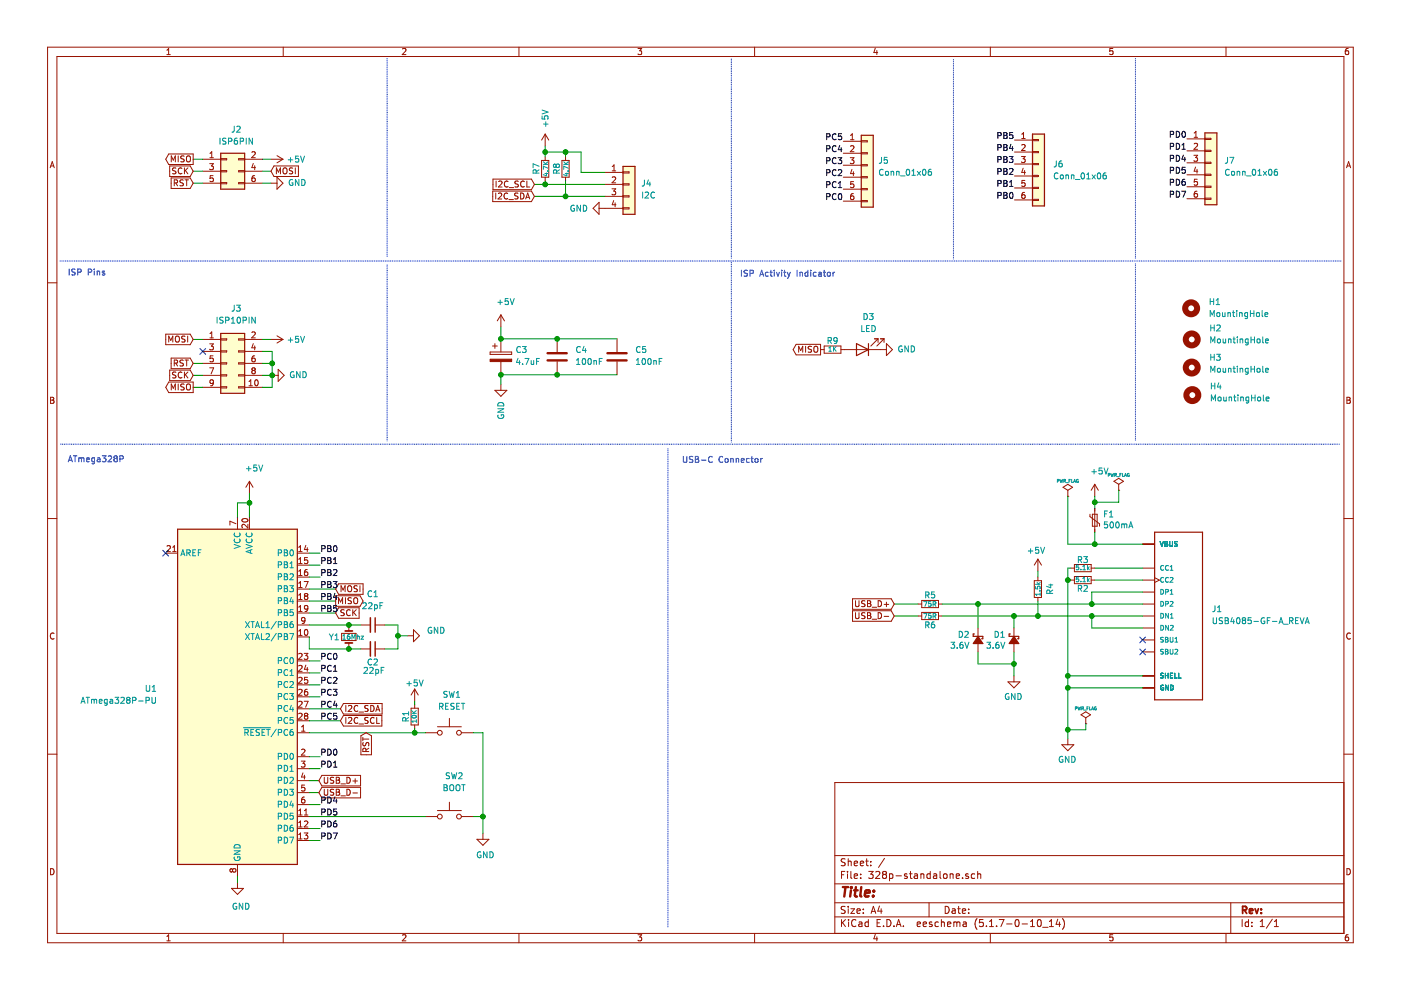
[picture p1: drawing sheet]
EESchema Schematic File Version 4
EELAYER 30 0
EELAYER END
$Descr A4 11693 8268
encoding utf-8
Sheet 1 1
Title ""
Date ""
Rev ""
Comp ""
Comment1 ""
Comment2 ""
Comment3 ""
Comment4 ""
$EndDescr
$Comp
L MCU_Microchip_ATmega:ATmega328P-PU U1
U 1 1
P 1980 5820
F 0 "U1" H 1310 5890 50  0000 R CNN
F 1 "ATmega328P-PU" H 1310 5790 50  0000 R CNN
F 2 "keycapsss:DIP_Socket-28_ZIF-228-3341_7.62mm-row-spacing" H 1980 5820 50  0001 C CIN
F 3 "http://ww1.microchip.com/downloads/en/DeviceDoc/ATmega328_P%20AVR%20MCU%20with%20picoPower%20Technology%20Data%20Sheet%2040001984A.pdf" H 1980 5820 50  0001 C CNN
	1    1980 5820
	1    0    0    -1  
$EndComp
$Comp
L Device:R_Small R1
U 1 1
P 3460 5985
F 0 "R1" V 3530 5985 50  0000 C CNN
F 1 "10K" V 3460 5985 39  0000 C CNN
F 2 "Resistor_THT:R_Axial_DIN0204_L3.6mm_D1.6mm_P5.08mm_Horizontal" H 3460 5985 50  0001 C CNN
F 3 "~" H 3460 5985 50  0001 C CNN
	1    3460 5985
	-1   0    0    1   
$EndComp
$Comp
L Device:C_Small C1
U 1 1
P 3110 5220
F 0 "C1" V 2850 5220 50  0000 C CNN
F 1 "22pF" V 2950 5220 50  0000 C CNN
F 2 "Capacitor_THT:C_Disc_D3.0mm_W1.6mm_P2.50mm" H 3110 5220 50  0001 C CNN
F 3 "~" H 3110 5220 50  0001 C CNN
	1    3110 5220
	0    1    1    0   
$EndComp
$Comp
L Device:C_Small C2
U 1 1
P 3110 5420
F 0 "C2" V 3220 5420 50  0000 C CNN
F 1 "22pF" V 3290 5430 50  0000 C CNN
F 2 "Capacitor_THT:C_Disc_D3.0mm_W1.6mm_P2.50mm" H 3110 5420 50  0001 C CNN
F 3 "~" H 3110 5420 50  0001 C CNN
	1    3110 5420
	0    1    1    0   
$EndComp
Wire Wire Line
	2580 5220 2910 5220
Wire Wire Line
	2580 5320 2580 5420
Wire Wire Line
	2910 5420 2580 5420
Wire Wire Line
	2910 5220 3010 5220
Connection ~ 2910 5220
Wire Wire Line
	2910 5420 3010 5420
Connection ~ 2910 5420
$Comp
L power:GND #PWR0101
U 1 1
P 3400 5310
F 0 "#PWR0101" H 3400 5060 50  0001 C CNN
F 1 "GND" V 3440 5150 50  0000 R CNN
F 2 "" H 3400 5310 50  0001 C CNN
F 3 "" H 3400 5310 50  0001 C CNN
	1    3400 5310
	0    -1   -1   0   
$EndComp
Wire Wire Line
	3210 5220 3320 5220
Wire Wire Line
	3320 5220 3320 5310
Wire Wire Line
	3320 5420 3210 5420
Wire Wire Line
	3400 5310 3320 5310
Connection ~ 3320 5310
Wire Wire Line
	3320 5310 3320 5420
Wire Wire Line
	1980 4320 1980 4200
Wire Wire Line
	1980 4200 2080 4200
Wire Wire Line
	2080 4200 2080 4320
Wire Wire Line
	2080 4200 2080 4120
Connection ~ 2080 4200
$Comp
L power:+5V #PWR0102
U 1 1
P 2080 4120
F 0 "#PWR0102" H 2080 3970 50  0001 C CNN
F 1 "+5V" H 2120 4330 50  0000 C CNN
F 2 "" H 2080 4120 50  0001 C CNN
F 3 "" H 2080 4120 50  0001 C CNN
	1    2080 4120
	1    0    0    -1  
$EndComp
$Comp
L power:GND #PWR0103
U 1 1
P 1980 7370
F 0 "#PWR0103" H 1980 7120 50  0001 C CNN
F 1 "GND" H 2010 7170 50  0000 C CNN
F 2 "" H 1980 7370 50  0001 C CNN
F 3 "" H 1980 7370 50  0001 C CNN
	1    1980 7370
	1    0    0    -1  
$EndComp
Wire Wire Line
	1980 7320 1980 7370
NoConn ~ 1380 4620
$Comp
L Switch:SW_Push SW1
U 1 1
P 3750 6120
F 0 "SW1" H 3770 6440 50  0000 C CNN
F 1 "RESET" H 3770 6340 50  0000 C CNN
F 2 "keycapsss:TACT_SWITCH_TVBP06" H 3750 6320 50  0001 C CNN
F 3 "~" H 3750 6320 50  0001 C CNN
	1    3750 6120
	1    0    0    -1  
$EndComp
Wire Wire Line
	3950 6120 4030 6120
Wire Wire Line
	4030 6120 4030 6820
Wire Wire Line
	3950 6820 4030 6820
Connection ~ 4030 6820
Wire Wire Line
	4030 6820 4030 6960
$Comp
L power:GND #PWR0104
U 1 1
P 4030 6960
F 0 "#PWR0104" H 4030 6710 50  0001 C CNN
F 1 "GND" H 4050 6780 50  0000 C CNN
F 2 "" H 4030 6960 50  0001 C CNN
F 3 "" H 4030 6960 50  0001 C CNN
	1    4030 6960
	1    0    0    -1  
$EndComp
$Comp
L power:+5V #PWR0105
U 1 1
P 3460 5855
F 0 "#PWR0105" H 3460 5705 50  0001 C CNN
F 1 "+5V" H 3460 6005 50  0000 C CNN
F 2 "" H 3460 5855 50  0001 C CNN
F 3 "" H 3460 5855 50  0001 C CNN
	1    3460 5855
	1    0    0    -1  
$EndComp
$Comp
L Switch:SW_Push SW2
U 1 1
P 3750 6820
F 0 "SW2" H 3790 7160 50  0000 C CNN
F 1 "BOOT" H 3790 7060 50  0000 C CNN
F 2 "keycapsss:TACT_SWITCH_TVBP06" H 3750 7020 50  0001 C CNN
F 3 "~" H 3750 7020 50  0001 C CNN
	1    3750 6820
	1    0    0    -1  
$EndComp
$Comp
L power:+5V #PWR0106
U 1 1
P 2260 1330
F 0 "#PWR0106" H 2260 1180 50  0001 C CNN
F 1 "+5V" V 2260 1460 50  0000 L CNN
F 2 "" H 2260 1330 50  0001 C CNN
F 3 "" H 2260 1330 50  0001 C CNN
	1    2260 1330
	0    1    1    0   
$EndComp
Text GLabel 1610 1330 0    50   Output ~ 0
MISO
Text GLabel 1610 1430 0    50   Input ~ 0
SCK
Text GLabel 2260 1430 2    50   Input ~ 0
MOSI
$Comp
L power:GND #PWR0107
U 1 1
P 2260 1530
F 0 "#PWR0107" H 2260 1280 50  0001 C CNN
F 1 "GND" V 2260 1390 50  0000 R CNN
F 2 "" H 2260 1530 50  0001 C CNN
F 3 "" H 2260 1530 50  0001 C CNN
	1    2260 1530
	0    -1   -1   0   
$EndComp
Wire Wire Line
	1610 1330 1690 1330
Wire Wire Line
	1610 1430 1690 1430
Wire Wire Line
	1610 1530 1690 1530
Wire Wire Line
	2190 1330 2260 1330
Wire Wire Line
	2260 1430 2190 1430
Wire Wire Line
	2190 1530 2260 1530
Text GLabel 1610 1530 0    50   Input ~ 0
RST
Text GLabel 1610 2835 0    50   Input ~ 0
MOSI
$Comp
L power:+5V #PWR0108
U 1 1
P 2260 2835
F 0 "#PWR0108" H 2260 2685 50  0001 C CNN
F 1 "+5V" V 2260 2965 50  0000 L CNN
F 2 "" H 2260 2835 50  0001 C CNN
F 3 "" H 2260 2835 50  0001 C CNN
	1    2260 2835
	0    1    1    0   
$EndComp
Text GLabel 1610 3035 0    50   Input ~ 0
RST
Text GLabel 1610 3135 0    50   Input ~ 0
SCK
Text GLabel 1610 3235 0    50   Output ~ 0
MISO
NoConn ~ 1690 2935
$Comp
L power:GND #PWR0109
U 1 1
P 2270 3135
F 0 "#PWR0109" H 2270 2885 50  0001 C CNN
F 1 "GND" V 2270 2995 50  0000 R CNN
F 2 "" H 2270 3135 50  0001 C CNN
F 3 "" H 2270 3135 50  0001 C CNN
	1    2270 3135
	0    -1   -1   0   
$EndComp
Wire Wire Line
	2190 2835 2260 2835
Wire Wire Line
	2190 2935 2270 2935
Wire Wire Line
	2270 2935 2270 3035
Wire Wire Line
	2270 3235 2190 3235
Connection ~ 2270 3135
Wire Wire Line
	2270 3135 2270 3235
Wire Wire Line
	2190 3135 2270 3135
Wire Wire Line
	2190 3035 2270 3035
Connection ~ 2270 3035
Wire Wire Line
	2270 3035 2270 3135
Wire Wire Line
	1610 2835 1690 2835
Wire Wire Line
	1610 3035 1690 3035
Wire Wire Line
	1610 3135 1690 3135
Wire Wire Line
	1690 3235 1610 3235
Text GLabel 2800 5120 2    50   Input ~ 0
SCK
Text GLabel 2800 4920 2    50   Input ~ 0
MOSI
Text GLabel 2800 5020 2    50   Output ~ 0
MISO
Text GLabel 2660 6520 2    50   Input ~ 0
USB_D+
Text GLabel 2660 6620 2    50   Input ~ 0
USB_D-
Wire Wire Line
	2580 6520 2660 6520
Wire Wire Line
	2580 6620 2660 6620
$Comp
L power:+5V #PWR0110
U 1 1
P 4180 2730
F 0 "#PWR0110" H 4180 2580 50  0001 C CNN
F 1 "+5V" H 4220 2940 50  0000 C CNN
F 2 "" H 4180 2730 50  0001 C CNN
F 3 "" H 4180 2730 50  0001 C CNN
	1    4180 2730
	1    0    0    -1  
$EndComp
$Comp
L power:GND #PWR0111
U 1 1
P 4180 3210
F 0 "#PWR0111" H 4180 2960 50  0001 C CNN
F 1 "GND" V 4180 3070 50  0000 R CNN
F 2 "" H 4180 3210 50  0001 C CNN
F 3 "" H 4180 3210 50  0001 C CNN
	1    4180 3210
	1    0    0    -1  
$EndComp
$Comp
L Device:CP C3
U 1 1
P 4180 2980
F 0 "C3" H 4300 3040 50  0000 L CNN
F 1 "4.7uF" H 4300 2940 50  0000 L CNN
F 2 "Capacitor_THT:CP_Radial_D4.0mm_P1.50mm" H 4218 2830 50  0001 C CNN
F 3 "~" H 4180 2980 50  0001 C CNN
	1    4180 2980
	1    0    0    -1  
$EndComp
$Comp
L Device:C C4
U 1 1
P 4650 2980
F 0 "C4" H 4800 3040 50  0000 L CNN
F 1 "100nF" H 4800 2940 50  0000 L CNN
F 2 "Capacitor_THT:C_Disc_D4.3mm_W1.9mm_P5.00mm" H 4688 2830 50  0001 C CNN
F 3 "~" H 4650 2980 50  0001 C CNN
	1    4650 2980
	1    0    0    -1  
$EndComp
$Comp
L Device:C C5
U 1 1
P 5150 2980
F 0 "C5" H 5300 3040 50  0000 L CNN
F 1 "100nF" H 5300 2940 50  0000 L CNN
F 2 "Capacitor_THT:C_Disc_D4.3mm_W1.9mm_P5.00mm" H 5188 2830 50  0001 C CNN
F 3 "~" H 5150 2980 50  0001 C CNN
	1    5150 2980
	1    0    0    -1  
$EndComp
Wire Wire Line
	4180 2830 4650 2830
Connection ~ 4650 2830
Wire Wire Line
	4650 2830 5150 2830
Wire Wire Line
	5150 3130 4650 3130
Connection ~ 4650 3130
Wire Wire Line
	4650 3130 4180 3130
Wire Wire Line
	4180 3210 4180 3130
Connection ~ 4180 3130
Wire Wire Line
	4180 2830 4180 2730
Connection ~ 4180 2830
$Comp
L Connector_Generic:Conn_02x03_Odd_Even J2
U 1 1
P 1890 1430
F 0 "J2" H 1970 1780 50  0000 C CNN
F 1 "ISP6PIN" H 1970 1680 50  0000 C CNN
F 2 "Connector_IDC:IDC-Header_2x03_P2.54mm_Vertical" H 1890 1430 50  0001 C CNN
F 3 "~" H 1890 1430 50  0001 C CNN
	1    1890 1430
	1    0    0    -1  
$EndComp
$Comp
L Connector_Generic:Conn_02x05_Odd_Even J3
U 1 1
P 1890 3035
F 0 "J3" H 1970 3495 50  0000 C CNN
F 1 "ISP10PIN" H 1970 3395 50  0000 C CNN
F 2 "Connector_IDC:IDC-Header_2x05_P2.54mm_Vertical" H 1890 3035 50  0001 C CNN
F 3 "~" H 1890 3035 50  0001 C CNN
	1    1890 3035
	1    0    0    -1  
$EndComp
Text GLabel 2840 5920 2    50   Input ~ 0
I2C_SDA
Text GLabel 2840 6020 2    50   Input ~ 0
I2C_SCL
$Comp
L Connector_Generic:Conn_01x04 J4
U 1 1
P 5250 1540
F 0 "J4" H 5350 1550 50  0000 L CNN
F 1 "I2C" H 5350 1450 50  0000 L CNN
F 2 "Connector_PinSocket_2.54mm:PinSocket_1x04_P2.54mm_Vertical" H 5250 1540 50  0001 C CNN
F 3 "~" H 5250 1540 50  0001 C CNN
	1    5250 1540
	1    0    0    -1  
$EndComp
$Comp
L power:+5V #PWR0117
U 1 1
P 4550 1220
F 0 "#PWR0117" H 4550 1070 50  0001 C CNN
F 1 "+5V" V 4550 1370 50  0000 L CNN
F 2 "" H 4550 1220 50  0001 C CNN
F 3 "" H 4550 1220 50  0001 C CNN
	1    4550 1220
	1    0    0    -1  
$EndComp
$Comp
L power:GND #PWR0118
U 1 1
P 5050 1740
F 0 "#PWR0118" H 5050 1490 50  0001 C CNN
F 1 "GND" V 5050 1600 50  0000 R CNN
F 2 "" H 5050 1740 50  0001 C CNN
F 3 "" H 5050 1740 50  0001 C CNN
	1    5050 1740
	0    1    1    0   
$EndComp
Wire Wire Line
	5050 1540 4550 1540
Wire Wire Line
	5050 1640 4720 1640
$Comp
L Device:R_Small R7
U 1 1
P 4550 1410
F 0 "R7" V 4620 1410 50  0000 C CNN
F 1 "4.7K" V 4540 1410 39  0000 C CNN
F 2 "Resistor_THT:R_Axial_DIN0204_L3.6mm_D1.6mm_P5.08mm_Horizontal" H 4550 1410 50  0001 C CNN
F 3 "~" H 4550 1410 50  0001 C CNN
	1    4550 1410
	-1   0    0    1   
$EndComp
Wire Wire Line
	4550 1510 4550 1540
Connection ~ 4550 1540
Wire Wire Line
	4550 1540 4460 1540
Wire Wire Line
	4550 1220 4550 1270
$Comp
L Device:R_Small R8
U 1 1
P 4720 1410
F 0 "R8" V 4790 1410 50  0000 C CNN
F 1 "4.7K" V 4710 1410 39  0000 C CNN
F 2 "Resistor_THT:R_Axial_DIN0204_L3.6mm_D1.6mm_P5.08mm_Horizontal" H 4720 1410 50  0001 C CNN
F 3 "~" H 4720 1410 50  0001 C CNN
	1    4720 1410
	-1   0    0    1   
$EndComp
Wire Wire Line
	4720 1510 4720 1640
Connection ~ 4720 1640
Wire Wire Line
	4720 1640 4460 1640
Wire Wire Line
	5050 1440 4850 1440
Wire Wire Line
	4850 1440 4850 1270
Wire Wire Line
	4850 1270 4720 1270
Connection ~ 4550 1270
Wire Wire Line
	4550 1270 4550 1310
Wire Wire Line
	4720 1310 4720 1270
Connection ~ 4720 1270
Wire Wire Line
	4720 1270 4550 1270
Text GLabel 4460 1640 0    50   Input ~ 0
I2C_SDA
Text GLabel 4460 1540 0    50   Input ~ 0
I2C_SCL
Text Label 2670 4620 0    50   ~ 0
PB0
Text Label 2670 4720 0    50   ~ 0
PB1
Text Label 2670 4820 0    50   ~ 0
PB2
Wire Wire Line
	2580 4620 2670 4620
Wire Wire Line
	2580 4720 2670 4720
Wire Wire Line
	2580 4820 2670 4820
Wire Wire Line
	2580 4920 2800 4920
Wire Wire Line
	2580 5020 2800 5020
Wire Wire Line
	2580 5120 2800 5120
Text Label 2670 4920 0    50   ~ 0
PB3
Text Label 2670 5020 0    50   ~ 0
PB4
Text Label 2670 5120 0    50   ~ 0
PB5
Text Label 2670 5520 0    50   ~ 0
PC0
Text Label 2670 5620 0    50   ~ 0
PC1
Text Label 2670 5720 0    50   ~ 0
PC2
Text Label 2670 5820 0    50   ~ 0
PC3
Wire Wire Line
	2580 5920 2840 5920
Wire Wire Line
	2580 6020 2840 6020
Text Label 2670 6020 0    50   ~ 0
PC5
Wire Wire Line
	2580 5520 2670 5520
Wire Wire Line
	2580 5620 2670 5620
Wire Wire Line
	2580 5720 2670 5720
Wire Wire Line
	2580 5820 2670 5820
Text Label 2670 5920 0    50   ~ 0
PC4
$Comp
L Device:Crystal_Small Y1
U 1 1
P 2910 5320
F 0 "Y1" V 2910 5150 50  0000 L CNN
F 1 "16Mhz" V 2910 5260 39  0000 L CNN
F 2 "Crystal:Crystal_HC49-4H_Vertical" H 2910 5320 50  0001 C CNN
F 3 "~" H 2910 5320 50  0001 C CNN
	1    2910 5320
	0    1    1    0   
$EndComp
Text Label 2670 6320 0    50   ~ 0
PD0
Text Label 2670 6420 0    50   ~ 0
PD1
Wire Wire Line
	2580 6320 2670 6320
Wire Wire Line
	2670 6420 2580 6420
Text Label 2670 6720 0    50   ~ 0
PD4
Text Label 2670 6820 0    50   ~ 0
PD5
Text Label 2670 6920 0    50   ~ 0
PD6
Text Label 2670 7020 0    50   ~ 0
PD7
Wire Wire Line
	2580 6720 2670 6720
Wire Wire Line
	2580 6920 2670 6920
Wire Wire Line
	2670 7020 2580 7020
Wire Wire Line
	2580 6820 3550 6820
$Comp
L Connector_Generic:Conn_01x06 J5
U 1 1
P 7240 1380
F 0 "J5" H 7330 1420 50  0000 L CNN
F 1 "Conn_01x06" H 7330 1320 50  0000 L CNN
F 2 "Connector_PinSocket_2.54mm:PinSocket_1x06_P2.54mm_Vertical" H 7240 1380 50  0001 C CNN
F 3 "~" H 7240 1380 50  0001 C CNN
	1    7240 1380
	1    0    0    -1  
$EndComp
Text Label 7040 1680 2    50   ~ 0
PC0
Text Label 7040 1580 2    50   ~ 0
PC1
Text Label 7040 1480 2    50   ~ 0
PC2
Text Label 7040 1380 2    50   ~ 0
PC3
Text Label 7040 1180 2    50   ~ 0
PC5
Text Label 7040 1280 2    50   ~ 0
PC4
Text Label 8470 1170 2    50   ~ 0
PB5
Text Label 8470 1270 2    50   ~ 0
PB4
Text Label 8470 1370 2    50   ~ 0
PB3
Text Label 8470 1470 2    50   ~ 0
PB2
Text Label 8470 1570 2    50   ~ 0
PB1
Text Label 8470 1670 2    50   ~ 0
PB0
Text Label 9910 1660 2    50   ~ 0
PD7
Text Label 9910 1560 2    50   ~ 0
PD6
Text Label 9910 1460 2    50   ~ 0
PD5
Text Label 9910 1360 2    50   ~ 0
PD4
Text Label 9910 1260 2    50   ~ 0
PD1
Text Label 9910 1160 2    50   ~ 0
PD0
$Comp
L Connector_Generic:Conn_01x06 J7
U 1 1
P 10110 1360
F 0 "J7" H 10220 1380 50  0000 L CNN
F 1 "Conn_01x06" H 10220 1280 50  0000 L CNN
F 2 "Connector_PinSocket_2.54mm:PinSocket_1x06_P2.54mm_Vertical" H 10110 1360 50  0001 C CNN
F 3 "~" H 10110 1360 50  0001 C CNN
	1    10110 1360
	1    0    0    -1  
$EndComp
$Comp
L Connector_Generic:Conn_01x06 J6
U 1 1
P 8670 1370
F 0 "J6" H 8790 1370 50  0000 L CNN
F 1 "Conn_01x06" H 8790 1270 50  0000 L CNN
F 2 "Connector_PinSocket_2.54mm:PinSocket_1x06_P2.54mm_Vertical" H 8670 1370 50  0001 C CNN
F 3 "~" H 8670 1370 50  0001 C CNN
	1    8670 1370
	1    0    0    -1  
$EndComp
NoConn ~ 9540 5345
NoConn ~ 9540 5445
Wire Wire Line
	8940 4845 8915 4845
$Comp
L Device:R_Small R3
U 1 1
P 9040 4745
F 0 "R3" V 9105 4745 50  0000 C CNN
F 1 "5.1k" V 9040 4745 39  0000 C CNN
F 2 "Resistor_THT:R_Axial_DIN0204_L3.6mm_D1.6mm_P5.08mm_Horizontal" H 9040 4745 50  0001 C CNN
F 3 "~" H 9040 4745 50  0001 C CNN
	1    9040 4745
	0    1    -1   0   
$EndComp
Wire Wire Line
	8915 4545 9140 4545
Wire Wire Line
	8915 4145 8915 4545
$Comp
L power:PWR_FLAG #FLG0101
U 1 1
P 8915 4145
F 0 "#FLG0101" H 8915 4195 25  0001 C CNN
F 1 "PWR_FLAG" H 8915 4274 25  0000 C CNN
F 2 "" H 8915 4145 50  0000 C CNN
F 3 "" H 8915 4145 50  0000 C CNN
	1    8915 4145
	1    0    0    -1  
$EndComp
Wire Wire Line
	9140 4195 9140 4145
Wire Wire Line
	9340 4195 9340 4095
Wire Wire Line
	9140 4195 9340 4195
$Comp
L power:PWR_FLAG #FLG0102
U 1 1
P 9340 4095
F 0 "#FLG0102" H 9340 4145 25  0001 C CNN
F 1 "PWR_FLAG" H 9340 4224 25  0000 C CNN
F 2 "" H 9340 4095 50  0000 C CNN
F 3 "" H 9340 4095 50  0000 C CNN
	1    9340 4095
	1    0    0    -1  
$EndComp
Connection ~ 9140 4195
Wire Wire Line
	9140 4245 9140 4195
Wire Wire Line
	9140 4445 9140 4545
$Comp
L Device:Polyfuse_Small F1
U 1 1
P 9140 4345
F 0 "F1" H 9072 4299 50  0000 R CNN
F 1 "500mA" H 9072 4390 50  0000 R CNN
F 2 "Resistor_THT:R_Axial_DIN0204_L3.6mm_D1.6mm_P5.08mm_Horizontal" H 9190 4145 50  0001 L CNN
F 3 "~" H 9140 4345 50  0001 C CNN
	1    9140 4345
	-1   0    0    1   
$EndComp
Wire Wire Line
	9540 4545 9140 4545
Connection ~ 9140 4545
$Comp
L power:GND #PWR0112
U 1 1
P 8915 6170
F 0 "#PWR0112" H 8915 5920 50  0001 C CNN
F 1 "GND" H 8920 5997 50  0000 C CNN
F 2 "" H 8915 6170 50  0001 C CNN
F 3 "" H 8915 6170 50  0001 C CNN
	1    8915 6170
	-1   0    0    -1  
$EndComp
Wire Wire Line
	8915 5645 8915 5745
Connection ~ 8915 5645
Wire Wire Line
	8915 4845 8915 5645
Wire Wire Line
	8915 5645 9540 5645
Wire Wire Line
	8915 5745 9540 5745
$Comp
L power:PWR_FLAG #FLG0103
U 1 1
P 9065 6045
F 0 "#FLG0103" H 9065 6095 25  0001 C CNN
F 1 "PWR_FLAG" H 9065 6174 25  0000 C CNN
F 2 "" H 9065 6045 50  0000 C CNN
F 3 "" H 9065 6045 50  0000 C CNN
	1    9065 6045
	-1   0    0    -1  
$EndComp
Connection ~ 8915 5745
Wire Wire Line
	8915 5745 8915 6095
Wire Wire Line
	9065 6045 9065 6095
Wire Wire Line
	9065 6095 8915 6095
Connection ~ 8915 6095
Wire Wire Line
	8915 6095 8915 6170
Wire Wire Line
	8165 5045 7865 5045
Connection ~ 8165 5045
Wire Wire Line
	8165 5245 8165 5045
Wire Wire Line
	9115 5145 8665 5145
Wire Wire Line
	8465 5145 7865 5145
Connection ~ 8465 5145
Wire Wire Line
	8465 5245 8465 5145
Wire Wire Line
	8665 5020 8665 5145
Wire Wire Line
	9115 5145 9115 5245
Wire Wire Line
	9115 4945 9115 5045
$Comp
L Device:R_Small R6
U 1 1
P 7765 5145
F 0 "R6" V 7840 5145 50  0000 C CNN
F 1 "75R" V 7765 5145 39  0000 C CNN
F 2 "Resistor_THT:R_Axial_DIN0204_L3.6mm_D1.6mm_P5.08mm_Horizontal" H 7765 5145 50  0001 C CNN
F 3 "~" H 7765 5145 50  0001 C CNN
	1    7765 5145
	0    -1   1    0   
$EndComp
$Comp
L Device:R_Small R5
U 1 1
P 7765 5045
F 0 "R5" V 7690 5045 50  0000 C CNN
F 1 "75R" V 7765 5045 39  0000 C CNN
F 2 "Resistor_THT:R_Axial_DIN0204_L3.6mm_D1.6mm_P5.08mm_Horizontal" H 7765 5045 50  0001 C CNN
F 3 "~" H 7765 5045 50  0001 C CNN
	1    7765 5045
	0    -1   1    0   
$EndComp
Wire Wire Line
	7665 5145 7465 5145
Wire Wire Line
	7665 5045 7465 5045
$Comp
L power:+5V #PWR0113
U 1 1
P 8665 4770
F 0 "#PWR0113" H 8665 4620 50  0001 C CNN
F 1 "+5V" H 8680 4943 50  0000 C CNN
F 2 "" H 8665 4770 50  0001 C CNN
F 3 "" H 8665 4770 50  0001 C CNN
	1    8665 4770
	-1   0    0    -1  
$EndComp
Wire Wire Line
	8665 4820 8665 4770
$Comp
L Device:R_Small R4
U 1 1
P 8665 4920
F 0 "R4" V 8765 4920 50  0000 C CNN
F 1 "1.5k" V 8665 4920 39  0000 C CNN
F 2 "Resistor_THT:R_Axial_DIN0204_L3.6mm_D1.6mm_P5.08mm_Horizontal" H 8665 4920 50  0001 C CNN
F 3 "~" H 8665 4920 50  0001 C CNN
	1    8665 4920
	1    0    0    1   
$EndComp
$Comp
L power:GND #PWR0114
U 1 1
P 8465 5645
F 0 "#PWR0114" H 8465 5395 50  0001 C CNN
F 1 "GND" H 8470 5472 50  0000 C CNN
F 2 "" H 8465 5645 50  0001 C CNN
F 3 "" H 8465 5645 50  0001 C CNN
	1    8465 5645
	-1   0    0    -1  
$EndComp
Wire Wire Line
	8465 5545 8465 5645
Wire Wire Line
	8165 5545 8165 5445
Wire Wire Line
	8465 5545 8165 5545
Connection ~ 8465 5545
Wire Wire Line
	8465 5445 8465 5545
$Comp
L Device:D_Schottky_Small_ALT D1
U 1 1
P 8465 5345
F 0 "D1" V 8419 5413 50  0000 L CNN
F 1 "3.6V" V 8510 5413 50  0000 L CNN
F 2 "keycapsss:Diode-Zener-35_SOD27_P5.08mm_Horizontal" V 8465 5345 50  0001 C CNN
F 3 "~" V 8465 5345 50  0001 C CNN
	1    8465 5345
	0    -1   1    0   
$EndComp
$Comp
L Device:D_Schottky_Small_ALT D2
U 1 1
P 8165 5345
F 0 "D2" V 8119 5413 50  0000 L CNN
F 1 "3.6V" V 8210 5413 50  0000 L CNN
F 2 "keycapsss:Diode-Zener-35_SOD27_P5.08mm_Horizontal" V 8165 5345 50  0001 C CNN
F 3 "~" V 8165 5345 50  0001 C CNN
	1    8165 5345
	0    -1   1    0   
$EndComp
Connection ~ 8665 5145
Wire Wire Line
	8665 5145 8465 5145
Wire Wire Line
	8165 5045 9115 5045
Wire Wire Line
	9115 4945 9540 4945
Wire Wire Line
	9115 5045 9540 5045
Connection ~ 9115 5045
Wire Wire Line
	9115 5145 9540 5145
Connection ~ 9115 5145
Wire Wire Line
	9115 5245 9540 5245
Wire Wire Line
	9140 4845 9540 4845
Wire Wire Line
	9540 4745 9140 4745
Wire Wire Line
	8940 4745 8915 4745
Wire Wire Line
	8915 4745 8915 4845
Connection ~ 8915 4845
$Comp
L keycapsss:USB4085-GF-A_REVA J1
U 1 1
P 9840 5145
F 0 "J1" H 10115 5205 50  0000 L CNN
F 1 "USB4085-GF-A_REVA" H 10115 5105 50  0000 L CNN
F 2 "keycapsss:GCT_USB4085-GF-A_REVA" H 9840 5145 50  0001 L BNN
F 3 "https://gct.co/files/drawings/usb4085.pdf" H 9840 5145 50  0001 L BNN
F 4 "Package Analog Devices" H 9840 5145 50  0001 L BNN "Field4"
F 5 "None" H 9840 5145 50  0001 L BNN "Field5"
F 6 "USB4085-GF-A" H 9840 5145 50  0001 L BNN "Field6"
F 7 "Unavailable" H 9840 5145 50  0001 L BNN "Field8"
	1    9840 5145
	1    0    0    -1  
$EndComp
Text GLabel 7465 5045 0    50   Input ~ 0
USB_D+
Text GLabel 7465 5145 0    50   Input ~ 0
USB_D-
$Comp
L power:+5V #PWR0115
U 1 1
P 9140 4145
F 0 "#PWR0115" H 9140 3995 50  0001 C CNN
F 1 "+5V" H 9180 4355 50  0000 C CNN
F 2 "" H 9140 4145 50  0001 C CNN
F 3 "" H 9140 4145 50  0001 C CNN
	1    9140 4145
	1    0    0    -1  
$EndComp
Wire Notes Line
	495  2180 11200 2180
Wire Notes Line
	500  3710 11185 3710
Wire Notes Line
	3230 485  3230 2145
Wire Notes Line
	6105 490  6105 2160
Wire Notes Line
	7960 495  7960 2165
Wire Notes Line
	9480 485  9480 2160
Wire Notes Line
	3230 2210 3230 3685
Wire Notes Line
	5575 3745 5575 7750
Text Notes 560  3870 0    50   ~ 0
ATmega328P
Text Notes 560  2310 0    50   ~ 0
ISP Pins
Text Notes 5690 3875 0    50   ~ 0
USB-C Connector
Wire Wire Line
	2580 6120 3460 6120
Wire Wire Line
	3460 6085 3460 6120
Connection ~ 3460 6120
Wire Wire Line
	3460 6120 3550 6120
Wire Wire Line
	3460 5855 3460 5885
$Comp
L Device:R_Small R2
U 1 1
P 9040 4845
F 0 "R2" V 8965 4845 50  0000 C CNN
F 1 "5.1k" V 9040 4845 39  0000 C CNN
F 2 "Resistor_THT:R_Axial_DIN0204_L3.6mm_D1.6mm_P5.08mm_Horizontal" H 9040 4845 50  0001 C CNN
F 3 "~" H 9040 4845 50  0001 C CNN
	1    9040 4845
	0    1    -1   0   
$EndComp
Text GLabel 3055 6120 3    50   Input ~ 0
RST
$Comp
L Device:LED D3
U 1 1
P 7200 2920
F 0 "D3" H 7150 2650 50  0000 C CNN
F 1 "LED" H 7150 2750 50  0000 C CNN
F 2 "LED_THT:LED_D3.0mm" H 7200 2920 50  0001 C CNN
F 3 "~" H 7200 2920 50  0001 C CNN
	1    7200 2920
	-1   0    0    1   
$EndComp
$Comp
L Device:R_Small R9
U 1 1
P 6950 2920
F 0 "R9" V 7020 2920 50  0000 C CNN
F 1 "1K" V 6950 2920 39  0000 C CNN
F 2 "Resistor_THT:R_Axial_DIN0204_L3.6mm_D1.6mm_P5.08mm_Horizontal" H 6950 2920 50  0001 C CNN
F 3 "~" H 6950 2920 50  0001 C CNN
	1    6950 2920
	0    -1   -1   0   
$EndComp
Text GLabel 6850 2920 0    50   Output ~ 0
MISO
$Comp
L power:GND #PWR0116
U 1 1
P 7350 2920
F 0 "#PWR0116" H 7350 2670 50  0001 C CNN
F 1 "GND" V 7350 2780 50  0000 R CNN
F 2 "" H 7350 2920 50  0001 C CNN
F 3 "" H 7350 2920 50  0001 C CNN
	1    7350 2920
	0    -1   -1   0   
$EndComp
Wire Notes Line
	6105 2190 6105 3695
Text Notes 6175 2320 0    50   ~ 0
ISP Activity Indicator
$Comp
L Mechanical:MountingHole H1
U 1 1
P 9945 2575
F 0 "H1" H 10090 2630 50  0000 L CNN
F 1 "MountingHole" H 10090 2530 50  0000 L CNN
F 2 "MountingHole:MountingHole_3.2mm_M3_Pad" H 9945 2575 50  0001 C CNN
F 3 "~" H 9945 2575 50  0001 C CNN
	1    9945 2575
	1    0    0    -1  
$EndComp
$Comp
L Mechanical:MountingHole H2
U 1 1
P 9950 2835
F 0 "H2" H 10095 2930 50  0000 L CNN
F 1 "MountingHole" H 10095 2830 50  0000 L CNN
F 2 "MountingHole:MountingHole_3.2mm_M3_Pad" H 9950 2835 50  0001 C CNN
F 3 "~" H 9950 2835 50  0001 C CNN
	1    9950 2835
	1    0    0    -1  
$EndComp
$Comp
L Mechanical:MountingHole H3
U 1 1
P 9950 3070
F 0 "H3" H 10095 3155 50  0000 L CNN
F 1 "MountingHole" H 10095 3055 50  0000 L CNN
F 2 "MountingHole:MountingHole_3.2mm_M3_Pad" H 9950 3070 50  0001 C CNN
F 3 "~" H 9950 3070 50  0001 C CNN
	1    9950 3070
	1    0    0    -1  
$EndComp
$Comp
L Mechanical:MountingHole H4
U 1 1
P 9955 3300
F 0 "H4" H 10100 3375 50  0000 L CNN
F 1 "MountingHole" H 10100 3275 50  0000 L CNN
F 2 "MountingHole:MountingHole_3.2mm_M3_Pad" H 9955 3300 50  0001 C CNN
F 3 "~" H 9955 3300 50  0001 C CNN
	1    9955 3300
	1    0    0    -1  
$EndComp
Wire Notes Line
	9480 2200 9480 3685
$EndSCHEMATC
